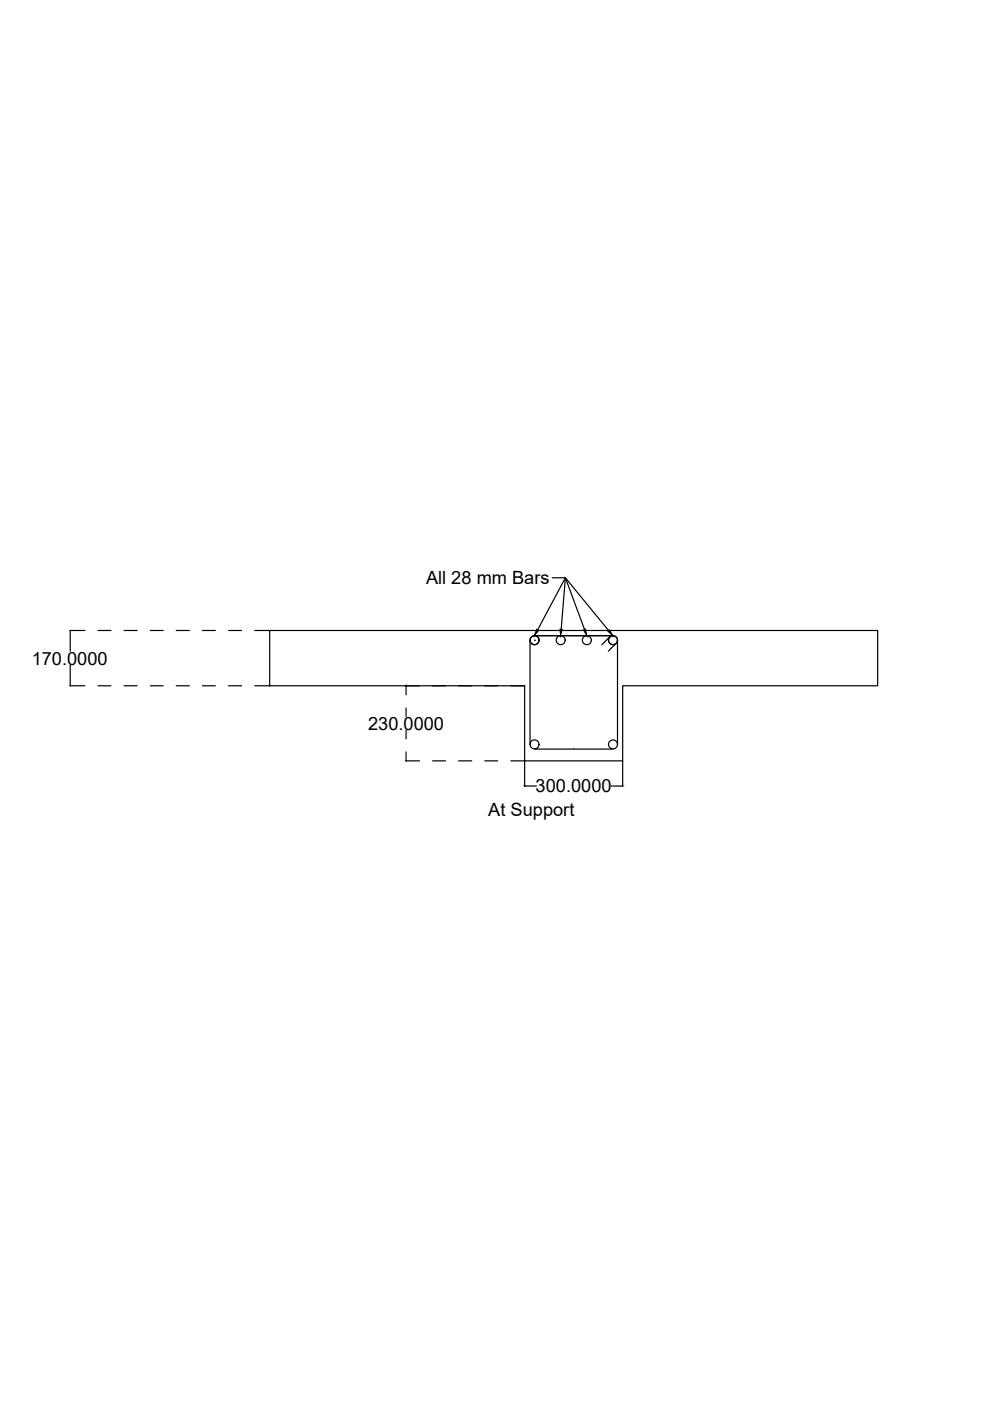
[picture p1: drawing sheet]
<svg xmlns="http://www.w3.org/2000/svg" width="210mm" height="297mm" viewBox="0 0 210 297" stroke-linecap="round" stroke-linejoin="round" font-family="sans-serif">
<!-- layer: 0 -->
<g fill="none" stroke="#000" stroke-width=".25">
<path d="M57.2 133.7h128.9v11.7h-54.1v15.9h-20.8v-15.9h-54zM112.4 135.7v22.1M113.3 135.7h.1M113.3 134.8h16.6zM117.1 122.5h2.8l4 11M119.9 122.5l-5.9 11M119.9 122.5l-.9 10.9M119.9 122.5l9.2 11.2M129.2 135.1l-1.6 1.6M130.6 136.5l-1.6 1.6M130.9 135.7v22.1M113.3 158.8h16.6"/>
<circle cx="113.3" cy="135.7" r=".95"/>
<circle cx="118.9" cy="135.7" r=".95"/>
<circle cx="124.4" cy="135.7" r=".95"/>
<circle cx="130" cy="135.7" r=".95"/>
<circle cx="113.3" cy="157.8" r=".95"/>
<circle cx="130" cy="157.8" r=".95"/>
</g>
<path d="M113.8 133.4l.4 .3-.9 1.1zM118.7 133.4h.5l-.3 1.4zM123.7 133.5l.4-.1 .3 1.4zM128.9 133.8l.3-.3 .7 1.3z" fill="#000" stroke="#000" stroke-width=".21"/>
<!-- layer: dimensions -->
<g fill="none" stroke="#000" stroke-width=".25">
<path d="M14.8 133.7h3.2M14.9 133.7v4.4M20.8 133.7h2.7M26.3 133.7h2.8M31.9 133.7h2.7M37.4 133.7h2.8M42.9 133.7h2.8M48.5 133.7h2.7M54 133.7h3.2M14.8 145.4h3.2M14.9 141v4.4M20.8 145.4h2.7"/>
<path d="M26.3 145.4h2.8M31.9 145.4h2.7M37.4 145.4h2.8M42.9 145.4h2.8M48.5 145.4h2.7M54 145.4h3.2M86 145.4h2.9M86.1 145.5v1.8M86.1 150.1v1.8M86.1 154.8v1.9M86.1 159.4v1.9M91.7 145.4h2.8"/>
<path d="M97.2 145.4h2.8M102.8 145.4h2.7M108.3 145.4h2.9M86 161.3h2.9M91.7 161.3h2.8M97.2 161.3h2.8M102.8 161.3h2.7M108.3 161.3h2.9M111.2 161.4v5.3M111.3 166.7h2.4M129.6 166.7h2.3M132 161.4v5.3"/>
</g>
<g font-size="3.9">
<text x="90.3" y="123.9">All 28 mm Bars</text>
<text x="6.7" y="140.9">170.0000</text>
<text x="78" y="154.7">230.0000</text>
<text x="103.5" y="173">At Support</text>
<text x="113.6" y="168">300.0000</text>
</g>
</svg>
